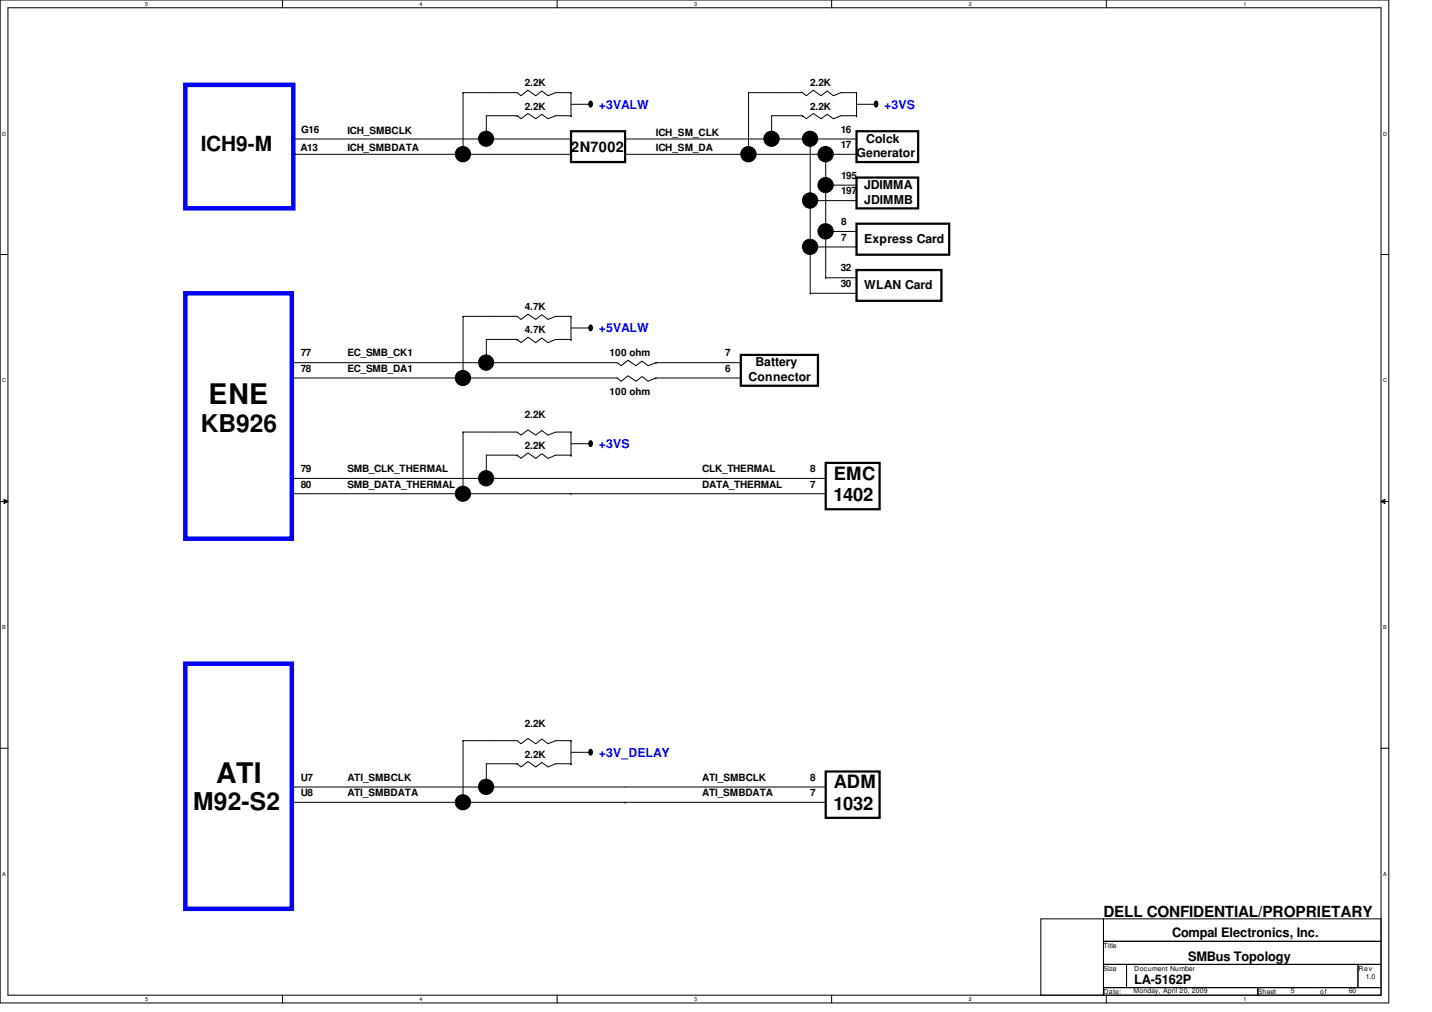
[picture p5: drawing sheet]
<svg xmlns="http://www.w3.org/2000/svg" width="297mm" height="210mm" viewBox="0 0 297 210" stroke-linecap="round" stroke-linejoin="round" font-family="sans-serif">
<path d="M0 0h288.1v208h-288.1zM1.6 1.6h284.9v204.8h-284.9z" fill="none" stroke="#000" stroke-width=".21"/>
<g fill="#fff">
<path d="M30.1 .2h.6v1.2h-.6z"/>
<path d="M30.1 206.6h.6v1.2h-.6z"/>
</g>
<path d="M58.6 0v1.6M58.6 206.4v1.6" fill="none" stroke="#000" stroke-width=".21"/>
<g fill="#fff">
<path d="M87 .2h.6v1.2h-.6z"/>
<path d="M87 206.6h.6v1.2h-.6z"/>
</g>
<path d="M115.6 0v1.6M115.6 206.4v1.6" fill="none" stroke="#000" stroke-width=".21"/>
<g fill="#fff">
<path d="M144 .2h.6v1.2h-.6z"/>
<path d="M144 206.6h.6v1.2h-.6z"/>
</g>
<path d="M172.5 0v1.6M172.5 206.4v1.6" fill="none" stroke="#000" stroke-width=".21"/>
<g fill="#fff">
<path d="M201 .2h.5v1.2h-.5z"/>
<path d="M201 206.6h.5v1.2h-.5z"/>
</g>
<path d="M229.5 0v1.6M229.5 206.4v1.6" fill="none" stroke="#000" stroke-width=".21"/>
<g fill="#fff">
<path d="M257.9 .2h.6v1.2h-.6z"/>
<path d="M257.9 206.6h.6v1.2h-.6z"/>
<path d="M.5 27.2h.7v1.2h-.7z"/>
<path d="M286.9 27.2h.8v1.2h-.8z"/>
<path d="M.5 78.4h.7v1.1h-.7z"/>
<path d="M286.9 78.4h.8v1.1h-.8z"/>
</g>
<path d="M0 52.8h1.6M286.5 52.8h1.6" fill="none" stroke="#000" stroke-width=".21"/>
<g fill="#fff">
<path d="M.5 129.6h.7v1.2h-.7z"/>
<path d="M286.9 129.6h.7v1.2h-.7z"/>
</g>
<path d="M0 104h1.6M.8 103.5l.8 .5-.8 .4zM286.5 104l.8-.5v.9zM286.5 104h1.6" fill="none" stroke="#000" stroke-width=".21"/>
<path d="M.8 103.5l.8 .5-.8 .4zM286.5 104l.8-.5v.9z" fill="#000"/>
<g fill="#fff">
<path d="M.5 180.8h.7v1.1h-.7z"/>
<path d="M286.9 180.8h.7v1.1h-.7z"/>
</g>
<g fill="none" stroke="#000" stroke-width=".21">
<path d="M96.1 19.2h11.2l.8 .7 1.4-1.2 1.6 1.2 1.3-1 1.3 1 1.6-.7h3.1M96.1 19.2h.1M96.1 19.2v12.8M118.4 19.2h.1M118.4 19.2v4.8M155.3 19.2h11.2l.8 .7 1.4-1.2 1.6 1.2 1.3-1 1.3 1 1.6-.7h3.2M155.3 19.2h.1M155.3 19.2v12.8M177.7 19.2h.1M177.7 19.2v4.8M60.9 28.8h.1M60.9 32h.1"/>
<path d="M60.9 28.8h57.5M60.9 32h57.5M96.1 32h.1M100.9 27.2h.1M107.3 24l.8 .6 1.4-1.1 1.6 1.1 1.3-.9 1.3 .9 1.6-.6h3.1M107.3 24h.1M107.3 24h-6.4v3.2M118.4 24h.1M118.4 21.6h4.1M122.3 21h.2a.72 .72 0 0 1 0 1.2 .74 .74 0 0 1-.2-1.2zM122.5 21.6h.1M129.7 28.8h30.1"/>
<path d="M129.7 32h25.2M154.9 32h.1M155.3 32h.1M155.3 32h22.4M159.8 28.8h.1M160.1 27.2h.1M160.1 28.8h.1M160.1 28.8h17.6M166.5 24l.8 .6 1.4-1.1 1.6 1.1 1.3-.9 1.3 .9 1.6-.6h3.2M166.5 24h.1M166.5 24h-6.4v3.2M168.1 28.8v32"/>
<path d="M171.3 38.4h.1M171.3 32v25.6M171.3 38.4h6.4M177.7 24h.1M177.7 38.4h.1M177.7 21.6h4M181.5 21h.2a.72 .72 0 0 1 0 1.2 .74 .74 0 0 1-.2-1.2zM181.7 21.6h.1M168.1 41.6h.1M168.1 51.2h.1M168.1 41.6h9.6M168.1 51.2h9.6"/>
<path d="M171.3 48h.1M171.3 57.6h.1M171.3 48h6.4M171.3 57.6h6.4M177.7 41.6h.1M177.7 48h.1M177.7 51.2h.1M177.7 57.6h.1M60.9 75.2h67.2l.8 .7 1.4-1.2 1.6 1.2 1.3-1 1.2 1 1.7-.7M60.9 78.4h67.2l.8 .7 1.4-1.2 1.6 1.2 1.3-1 1.2 1 1.7-.7M60.9 75.2h.1M60.9 78.4h.1"/>
<path d="M96.1 65.6h11.2l.8 .7 1.4-1.1 1.6 1.1 1.3-1 1.3 1 1.6-.7h3.1M96.1 65.6h.1M96.1 78.4h.1M96.1 65.6v12.8M100.9 73.6h.1M107.3 70.4l.8 .7 1.4-1.2 1.6 1.2 1.3-1 1.3 1 1.6-.7h3.1M107.3 70.4h.1M107.3 70.4h-6.4v3.2M118.4 70.4h.1M118.4 65.6h.1M118.4 65.6v4.8M118.4 68h4.1"/>
<path d="M122.3 67.5l.2-.1a.68 .68 0 0 1 .4 .6 .68 .68 0 0 1-.4 .6 .71 .71 0 0 1-.2-1.1zM122.5 68h.1M136.1 78.4h.1M136.1 75.2h.1M136.1 78.4h17.6M136.1 75.2h17.6M168.1 60.8h.1M168.1 60.8h9.6M177.7 60.8h.1M60.9 99.2h.1M60.9 99.2h110.4M96.1 89.6h11.2l.8 .7 1.4-1.1 1.6 1.1 1.3-1 1.3 1 1.6-.7h3.1"/>
<path d="M96.1 89.6h.1M96.1 89.6v12.8M100.9 99.2h.1M107.3 94.4l.8 .7 1.4-1.2 1.6 1.2 1.3-1 1.3 1 1.6-.7h3.1M107.3 94.4h.1M107.3 94.4h-6.4v4.8M118.4 94.4h.1M118.4 89.6h.1M118.4 89.6v4.8M118.4 92h4.1M122.3 91.5l.2-.1a.68 .68 0 0 1 .4 .6 .68 .68 0 0 1-.4 .6 .71 .71 0 0 1-.2-1.1zM122.5 92h.1"/>
<path d="M171.3 99.2h.1M60.9 102.4h110.4M96.1 102.4h.1M118.4 102.4h.1M171.3 102.4h.1M0 155.2h1.6M96.1 153.6h11.2l.8 .7 1.4-1.1 1.6 1.1 1.3-1 1.3 1 1.6-.7h3.1M96.1 153.6h.1M96.1 153.6v12.8M107.3 158.4l.8 .7 1.4-1.2 1.6 1.2 1.3-1 1.3 1 1.6-.7h3.1M107.3 158.4h.1M107.3 158.4h-6.4v4.8"/>
<path d="M118.4 158.4h.1M118.4 153.6h.1M118.4 153.6v4.8M118.4 156h4.1M122.3 155.5l.2-.1a.68 .68 0 0 1 .4 .6 .68 .68 0 0 1-.4 .6 .71 .71 0 0 1-.2-1.1zM122.5 156h.1M286.5 155.2h1.6M60.9 163.2h.1M60.9 166.4h110.4M60.9 163.2h110.4M96.1 166.4h.1M100.9 163.2h.1"/>
<path d="M129.7 166.4h.1M171.3 166.4h.1M171.3 163.2h.1M215.9 190.6h13v15.8h-13zM228.9 190.6h57.6v4.6h-57.6zM228.9 195.2h57.6v4.8h-57.6zM228.9 200h4.8v4.9h-4.8zM228.9 204.9h32v1.5h-32zM233.7 200h48v4.9h-48zM260.9 204.9h25.6v1.5h-25.6zM281.7 200h4.8v4.9h-4.8z"/>
<circle cx="96" cy="32" r="1.6"/>
<circle cx="100.8" cy="28.8" r="1.57"/>
<circle cx="155.2" cy="32" r="1.6"/>
<circle cx="160" cy="28.8" r="1.58"/>
<circle cx="168" cy="28.8" r="1.58"/>
<circle cx="171.2" cy="32" r="1.6"/>
<circle cx="171.3" cy="38.4" r="1.58"/>
<circle cx="168" cy="41.6" r="1.6"/>
<circle cx="168" cy="51.2" r="1.6"/>
<circle cx="171.2" cy="48" r="1.6"/>
<circle cx="96" cy="78.4" r="1.58"/>
<circle cx="100.8" cy="75.2" r="1.58"/>
<circle cx="100.8" cy="99.2" r="1.58"/>
<circle cx="96" cy="102.4" r="1.58"/>
<circle cx="96" cy="166.4" r="1.58"/>
<circle cx="100.8" cy="163.2" r="1.58"/>
</g>
<path d="M38.4 17.6h22.5v25.6h-22.5zM38.4 60.8h22.1v50.9h-22.1zM38.4 137.6h22.1v50.9h-22.1z" fill="none" stroke="#00f" stroke-width=".93"/>
<path d="M118.4 27.2h11.3v6.4h-11.3zM177.7 36.8h12.8v6.4h-12.8zM177.7 27.2h12.8v6.4h-12.8zM177.7 46.4h19.2v6.4h-19.2zM177.7 56h17.6v6.4h-17.6zM153.7 73.6h16v6.4h-16zM171.3 96h11.2v9.6h-11.2zM171.3 160h11.2v9.6h-11.2z" fill="none" stroke="#000" stroke-width=".47"/>
<g fill="#000">
<path d="M122.3 21h.2a.72 .72 0 0 1 0 1.2 .74 .74 0 0 1-.2-1.2z" fill-rule="evenodd"/>
<path d="M181.5 21h.2a.72 .72 0 0 1 0 1.2 .74 .74 0 0 1-.2-1.2z" fill-rule="evenodd"/>
<path d="M122.3 67.5l.2-.1a.68 .68 0 0 1 .4 .6 .68 .68 0 0 1-.4 .6 .71 .71 0 0 1-.2-1.1z" fill-rule="evenodd"/>
<path d="M122.3 91.5l.2-.1a.68 .68 0 0 1 .4 .6 .68 .68 0 0 1-.4 .6 .71 .71 0 0 1-.2-1.1z" fill-rule="evenodd"/>
<path d="M122.3 155.5l.2-.1a.68 .68 0 0 1 .4 .6 .68 .68 0 0 1-.4 .6 .71 .71 0 0 1-.2-1.1z" fill-rule="evenodd"/>
<circle cx="96" cy="32" r="1.6"/>
<circle cx="100.8" cy="28.8" r="1.57"/>
<circle cx="155.2" cy="32" r="1.6"/>
<circle cx="160" cy="28.8" r="1.58"/>
<circle cx="168" cy="28.8" r="1.58"/>
<circle cx="171.2" cy="32" r="1.6"/>
<circle cx="171.3" cy="38.4" r="1.58"/>
<circle cx="168" cy="41.6" r="1.6"/>
<circle cx="168" cy="51.2" r="1.6"/>
<circle cx="171.2" cy="48" r="1.6"/>
<circle cx="96" cy="78.4" r="1.58"/>
<circle cx="100.8" cy="75.2" r="1.58"/>
<circle cx="100.8" cy="99.2" r="1.58"/>
<circle cx="96" cy="102.4" r="1.58"/>
<circle cx="96" cy="166.4" r="1.58"/>
<circle cx="100.8" cy="163.2" r="1.58"/>
</g>
<g font-size="5.9">
<text x="43.3" y="83.9">ENE</text>
<text x="44.9" y="162.3">ATI</text>
</g>
<g font-size="5.1">
<text x="41.7" y="89.6">KB926</text>
<text x="40" y="168">M92-S2</text>
</g>
<text font-size="4.3" x="41.7" y="31.2">ICH9-M</text>
<g font-size="3.8">
<text x="172.9" y="99.5">EMC</text>
<text x="172.9" y="104">1402</text>
<text x="172.9" y="163.5">ADM</text>
<text x="172.9" y="168">1032</text>
</g>
<text font-size="3.2" x="228.9" y="190.2">DELL CONFIDENTIAL/PROPRIETARY</text>
<text font-size="3" x="118.4" y="31.6">2N7002</text>
<g font-size="2.7">
<text x="243.1" y="194.4">Compal Electronics, Inc.</text>
<text x="246.5" y="199.4">SMBus Topology</text>
<text x="235.3" y="204.2">LA-5162P</text>
</g>
<g font-size="2.5" fill="#00f">
<text x="124.2" y="22.5">+3VALW</text>
<text x="183.4" y="22.5">+3VS</text>
<text x="124.2" y="69">+5VALW</text>
<text x="124.2" y="93">+3VS</text>
<text x="124.2" y="157">+3V_DELAY</text>
</g>
<g font-size="2.5">
<text x="179.7" y="29.6">Colck</text>
<text x="177.7" y="32.6">Generator</text>
<text x="179.3" y="39.2">JDIMMA</text>
<text x="179.3" y="42.4">JDIMMB</text>
<text x="179.3" y="50.4">Express Card</text>
<text x="179.3" y="60">WLAN Card</text>
<text x="156.7" y="76">Battery</text>
<text x="155.3" y="79">Connector</text>
</g>
<g font-size="2.1">
<text x="108.9" y="17.9">2.2K</text>
<text x="168.1" y="17.9">2.2K</text>
<text x="108.9" y="22.7">2.2K</text>
<text x="168.1" y="22.7">2.2K</text>
<text x="62.4" y="27.5">G16</text>
<text x="72" y="27.9">ICH_SMBCLK</text>
<text x="136.1" y="28.2">ICH_SM_CLK</text>
<text x="174.4" y="27.5">16</text>
<text x="62.3" y="31.4">A13</text>
<text x="72" y="31.4">ICH_SMBDATA</text>
<text x="136.1" y="31.4">ICH_SM_DA</text>
<text x="174.4" y="30.7">17</text>
<text x="174.5" y="37.1">195</text>
<text x="174.5" y="40.3">197</text>
<text x="174.5" y="46.7">8</text>
<text x="174.5" y="49.9">7</text>
<text x="174.4" y="59.5">30</text>
<text x="174.4" y="56.3">32</text>
<text x="108.9" y="64.3">4.7K</text>
<text x="108.9" y="69.1">4.7K</text>
<text x="62.4" y="73.9">77</text>
<text x="62.4" y="77.1">78</text>
<text x="72" y="77.1">EC_SMB_DA1</text>
<text x="72" y="73.9">EC_SMB_CK1</text>
<text x="126.4" y="73.9">100 ohm</text>
<text x="150.4" y="73.9">7</text>
<text x="150.4" y="77.1">6</text>
<text x="126.4" y="81.9">100 ohm</text>
<text x="108.9" y="86.7">2.2K</text>
<text x="108.9" y="93.1">2.2K</text>
<text x="62.4" y="97.9">79</text>
<text x="62.4" y="101.1">80</text>
<text x="72" y="97.9">SMB_CLK_THERMAL</text>
<text x="72" y="101.1">SMB_DATA_THERMAL</text>
<text x="145.7" y="97.9">CLK_THERMAL</text>
<text x="145.7" y="101.1">DATA_THERMAL</text>
<text x="168.1" y="97.9">8</text>
<text x="168.1" y="101.1">7</text>
<text x="108.9" y="150.7">2.2K</text>
<text x="62.4" y="161.9">U7</text>
<text x="72" y="161.9">ATI_SMBCLK</text>
<text x="108.9" y="157.1">2.2K</text>
<text x="145.7" y="161.9">ATI_SMBCLK</text>
<text x="168.1" y="161.9">8</text>
<text x="62.4" y="165.1">U8</text>
<text x="72" y="165.1">ATI_SMBDATA</text>
<text x="145.7" y="165.1">ATI_SMBDATA</text>
<text x="168.1" y="165.1">7</text>
</g>
<g font-size="1.4">
<text x="228.9" y="196.6">Title</text>
<text x="228.9" y="201.4">Size</text>
<text x="235.3" y="201.4">Document Number</text>
<text x="281.8" y="201.4">Rev</text>
<text x="283.3" y="203">1.0</text>
<text x="228.9" y="206.2">Date:</text>
<text x="235.1" y="206">Monday, April 20, 2009</text>
<text x="260.9" y="206.2">Sheet</text>
<text x="267.8" y="206">5</text>
<text x="273.8" y="206.2">of</text>
<text x="279.8" y="206">60</text>
</g>
<g font-size="1.1">
<text x="30.1" y="1.1">5</text>
<text x="87" y="1.1">4</text>
<text x="144" y="1.1">3</text>
<text x="201" y="1.1">2</text>
<text x="257.9" y="1.1">1</text>
<text x=".5" y="28.2">D</text>
<text x="286.9" y="28.2">D</text>
<text x=".5" y="79.3">C</text>
<text x="286.9" y="79.3">C</text>
<text x=".5" y="130.6">B</text>
<text x="286.9" y="130.6">B</text>
<text x=".5" y="181.7">A</text>
<text x="286.9" y="181.7">A</text>
<text x="30.1" y="207.6">5</text>
<text x="87" y="207.6">4</text>
<text x="144" y="207.6">3</text>
<text x="201" y="207.6">2</text>
<text x="257.9" y="207.6">1</text>
</g>
</svg>
